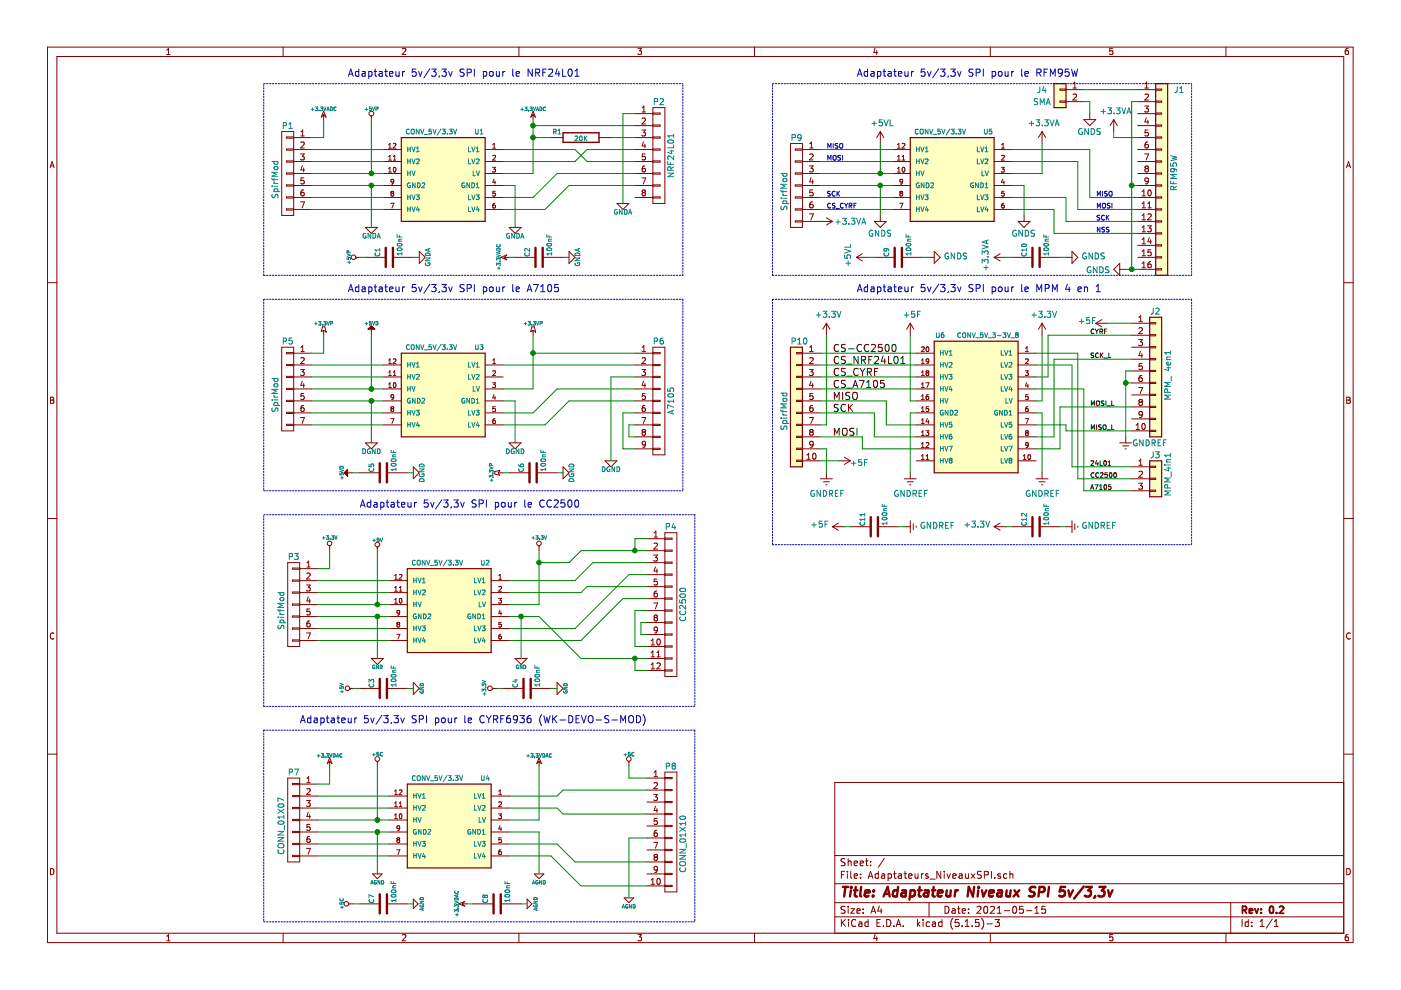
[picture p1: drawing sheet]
EESchema Schematic File Version 4
EELAYER 30 0
EELAYER END
$Descr A4 11693 8268
encoding utf-8
Sheet 1 1
Title "Adaptateur Niveaux SPI 5v/3,3v"
Date "2021-05-15"
Rev "0.2"
Comp ""
Comment1 ""
Comment2 ""
Comment3 ""
Comment4 ""
$EndDescr
Wire Wire Line
	5300 4600 5400 4600
Wire Wire Line
	4500 4700 4500 5050
Wire Wire Line
	3150 6850 3250 6850
Wire Wire Line
	3150 6950 3250 6950
Wire Wire Line
	4350 5150 4500 5150
Wire Wire Line
	5300 5500 5400 5500
Wire Wire Line
	3150 5050 3250 5050
Wire Wire Line
	3150 5150 3250 5150
Connection ~ 5300 4600
Connection ~ 4500 4700
Wire Wire Line
	4750 4700 4500 4700
Wire Wire Line
	4850 4600 4750 4700
Wire Wire Line
	4850 7400 5400 7400
Wire Wire Line
	4600 7150 4850 7400
Wire Wire Line
	4250 7150 4600 7150
Wire Wire Line
	4800 7200 5400 7200
Wire Wire Line
	4650 7050 4800 7200
Wire Wire Line
	4250 7050 4650 7050
Wire Wire Line
	4700 6800 5400 6800
Wire Wire Line
	4650 6750 4700 6800
Wire Wire Line
	4250 6750 4650 6750
Wire Wire Line
	4700 6600 5400 6600
Wire Wire Line
	4650 6650 4700 6600
Wire Wire Line
	4250 6650 4650 6650
$Comp
L Adaptateurs_NiveauxSPI-rescue:AGND-power1 #PWR040
U 1 1
P 5250 7500
F 0 "#PWR040" H 5250 7500 40  0001 C CNN
F 1 "AGND" H 5250 7430 30  0000 C CNN
F 2 "" H 5250 7500 60  0001 C CNN
F 3 "" H 5250 7500 60  0001 C CNN
	1    5250 7500
	1    0    0    -1  
$EndComp
Wire Wire Line
	5250 7000 5250 7500
Wire Wire Line
	5400 7000 5250 7000
$Comp
L Adaptateurs_NiveauxSPI-rescue:+5C-power1 #PWR039
U 1 1
P 5250 6400
F 0 "#PWR039" H 5250 6350 20  0001 C CNN
F 1 "+5C" H 5250 6500 30  0000 C CNN
F 2 "" H 5250 6400 60  0001 C CNN
F 3 "" H 5250 6400 60  0001 C CNN
	1    5250 6400
	1    0    0    -1  
$EndComp
Wire Wire Line
	5250 6500 5250 6400
Wire Wire Line
	5400 6500 5250 6500
$Comp
L Mega_2560-core-mini_full_2.1:CONN_01X10 P8
U 1 1
P 5550 7050
F 0 "P8" H 5600 7700 50  0000 C CNN
F 1 "CONN_01X10" V 5700 7050 50  0000 C CNN
F 2 "Connector_PinHeader_2.54mm:PinHeader_2x05_P2.54mm_Vertical" H 5600 6850 50  0001 C CNN
F 3 "" H 5600 6850 50  0000 C CNN
	1    5550 7050
	1    0    0    -1  
$EndComp
$Comp
L Adaptateurs_NiveauxSPI-rescue:AGND-power1 #PWR034
U 1 1
P 4400 7550
F 0 "#PWR034" H 4400 7550 40  0001 C CNN
F 1 "AGND" H 4400 7480 30  0000 C CNN
F 2 "" H 4400 7550 60  0001 C CNN
F 3 "" H 4400 7550 60  0001 C CNN
	1    4400 7550
	0    -1   -1   0   
$EndComp
$Comp
L Adaptateurs_NiveauxSPI-rescue:AGND-power1 #PWR030
U 1 1
P 3450 7550
F 0 "#PWR030" H 3450 7550 40  0001 C CNN
F 1 "AGND" H 3450 7480 30  0000 C CNN
F 2 "" H 3450 7550 60  0001 C CNN
F 3 "" H 3450 7550 60  0001 C CNN
	1    3450 7550
	0    -1   -1   0   
$EndComp
$Comp
L Adaptateurs_NiveauxSPI-rescue:AGND-power1 #PWR038
U 1 1
P 4500 7300
F 0 "#PWR038" H 4500 7300 40  0001 C CNN
F 1 "AGND" H 4500 7230 30  0000 C CNN
F 2 "" H 4500 7300 60  0001 C CNN
F 3 "" H 4500 7300 60  0001 C CNN
	1    4500 7300
	1    0    0    -1  
$EndComp
$Comp
L Adaptateurs_NiveauxSPI-rescue:AGND-power1 #PWR026
U 1 1
P 3150 7300
F 0 "#PWR026" H 3150 7300 40  0001 C CNN
F 1 "AGND" H 3150 7230 30  0000 C CNN
F 2 "" H 3150 7300 60  0001 C CNN
F 3 "" H 3150 7300 60  0001 C CNN
	1    3150 7300
	1    0    0    -1  
$EndComp
$Comp
L Adaptateurs_NiveauxSPI-rescue:+5C-power1 #PWR029
U 1 1
P 2950 7550
F 0 "#PWR029" H 2950 7500 20  0001 C CNN
F 1 "+5C" H 2950 7650 30  0000 C CNN
F 2 "" H 2950 7550 60  0001 C CNN
F 3 "" H 2950 7550 60  0001 C CNN
	1    2950 7550
	0    -1   -1   0   
$EndComp
$Comp
L Adaptateurs_NiveauxSPI-rescue:+5C-power1 #PWR025
U 1 1
P 3150 6400
F 0 "#PWR025" H 3150 6350 20  0001 C CNN
F 1 "+5C" H 3150 6500 30  0000 C CNN
F 2 "" H 3150 6400 60  0001 C CNN
F 3 "" H 3150 6400 60  0001 C CNN
	1    3150 6400
	1    0    0    -1  
$EndComp
$Comp
L Adaptateurs_NiveauxSPI-rescue:+3.3VDAC-power1 #PWR037
U 1 1
P 4500 6400
F 0 "#PWR037" H 4500 6520 20  0001 C CNN
F 1 "+3.3VDAC" H 4500 6490 30  0000 C CNN
F 2 "" H 4500 6400 60  0001 C CNN
F 3 "" H 4500 6400 60  0001 C CNN
	1    4500 6400
	1    0    0    -1  
$EndComp
$Comp
L Adaptateurs_NiveauxSPI-rescue:+3.3VDAC-power1 #PWR033
U 1 1
P 3900 7550
F 0 "#PWR033" H 3900 7670 20  0001 C CNN
F 1 "+3.3VDAC" H 3900 7640 30  0000 C CNN
F 2 "" H 3900 7550 60  0001 C CNN
F 3 "" H 3900 7550 60  0001 C CNN
	1    3900 7550
	0    -1   -1   0   
$EndComp
$Comp
L Adaptateurs_NiveauxSPI-rescue:+3.3VDAC-power1 #PWR022
U 1 1
P 2750 6400
F 0 "#PWR022" H 2750 6520 20  0001 C CNN
F 1 "+3.3VDAC" H 2750 6490 30  0000 C CNN
F 2 "" H 2750 6400 60  0001 C CNN
F 3 "" H 2750 6400 60  0001 C CNN
	1    2750 6400
	1    0    0    -1  
$EndComp
Wire Wire Line
	4500 6950 4250 6950
Wire Notes Line
	2200 6100 5800 6100
Wire Wire Line
	3400 7550 3450 7550
Wire Wire Line
	3000 7550 2950 7550
$Comp
L Adaptateurs_NiveauxSPI-rescue:C-device C7
U 1 1
P 3200 7550
F 0 "C7" H 3200 7650 40  0000 L CNN
F 1 "100nF" H 3206 7465 40  0000 L CNN
F 2 "Capacitor_SMD:C_1206_3216Metric_Pad1.42x1.75mm_HandSolder" H 3238 7400 30  0001 C CNN
F 3 "" H 3200 7550 60  0000 C CNN
	1    3200 7550
	0    -1   -1   0   
$EndComp
Wire Wire Line
	4350 7550 4400 7550
Wire Wire Line
	3950 7550 3900 7550
$Comp
L Adaptateurs_NiveauxSPI-rescue:C-device C8
U 1 1
P 4150 7550
F 0 "C8" H 4150 7650 40  0000 L CNN
F 1 "100nF" H 4156 7465 40  0000 L CNN
F 2 "Capacitor_SMD:C_1206_3216Metric_Pad1.42x1.75mm_HandSolder" H 4188 7400 30  0001 C CNN
F 3 "" H 4150 7550 60  0000 C CNN
	1    4150 7550
	0    -1   -1   0   
$EndComp
Text Notes 2500 6050 0    60   ~ 0
Adaptateur 5v/3,3v SPI pour le CYRF6936 (WK-DEVO-S-MOD)
Connection ~ 3150 6850
Wire Wire Line
	2750 6550 2650 6550
Wire Wire Line
	2750 6400 2750 6550
Connection ~ 3150 6950
Wire Wire Line
	3150 7300 3150 6950
Wire Wire Line
	3150 6400 3150 6850
Wire Wire Line
	4500 6400 4500 6850
Wire Wire Line
	4500 6950 4500 7300
Wire Wire Line
	4500 6850 4250 6850
Wire Wire Line
	3250 7150 2650 7150
Wire Wire Line
	2650 7050 3250 7050
Wire Wire Line
	2650 6950 3150 6950
Wire Wire Line
	2650 6850 3150 6850
Wire Wire Line
	2650 6750 3250 6750
Wire Wire Line
	3250 6650 2650 6650
$Comp
L Adaptateurs_NiveauxSPI-rescue:CON_5V_3-3V U4
U 1 1
P 3750 6900
F 0 "U4" H 3450 7300 40  0000 C CNN
F 1 "CONV_5V/3.3V" H 3850 7300 40  0000 C CNN
F 2 "Level_Convertissor_W10.16mm" H 3750 6900 30  0001 C CIN
F 3 "" H 3750 6900 60  0001 C CNN
	1    3750 6900
	-1   0    0    -1  
$EndComp
$Comp
L Mega_2560-core-mini_full_2.1:CONN_01X07 P7
U 1 1
P 2450 6850
F 0 "P7" H 2450 7250 50  0000 C CNN
F 1 "CONN_01X07" V 2550 6800 50  0000 C CNN
F 2 "Connector_PinHeader_2.54mm:PinHeader_1x07_P2.54mm_Vertical" H 2450 6800 50  0001 C CNN
F 3 "" H 2450 6800 50  0000 C CNN
	1    2450 6850
	-1   0    0    -1  
$EndComp
Wire Notes Line
	2200 4300 5800 4300
$Comp
L Adaptateurs_NiveauxSPI-rescue:+3.3V-power1 #PWR031
U 1 1
P 4150 5750
F 0 "#PWR031" H 4150 5710 30  0001 C CNN
F 1 "+3.3V" H 4150 5860 30  0000 C CNN
F 2 "" H 4150 5750 60  0001 C CNN
F 3 "" H 4150 5750 60  0001 C CNN
	1    4150 5750
	0    -1   -1   0   
$EndComp
$Comp
L Adaptateurs_NiveauxSPI-rescue:GND-power1 #PWR028
U 1 1
P 3450 5750
F 0 "#PWR028" H 3450 5750 30  0001 C CNN
F 1 "GND" H 3450 5680 30  0000 C CNN
F 2 "" H 3450 5750 60  0001 C CNN
F 3 "" H 3450 5750 60  0001 C CNN
	1    3450 5750
	0    -1   -1   0   
$EndComp
$Comp
L Adaptateurs_NiveauxSPI-rescue:+5V-power1 #PWR027
U 1 1
P 2950 5750
F 0 "#PWR027" H 2950 5840 20  0001 C CNN
F 1 "+5V" H 2950 5850 30  0000 C CNN
F 2 "" H 2950 5750 60  0001 C CNN
F 3 "" H 2950 5750 60  0001 C CNN
	1    2950 5750
	0    -1   -1   0   
$EndComp
Wire Wire Line
	3400 5750 3450 5750
Wire Wire Line
	3000 5750 2950 5750
$Comp
L Adaptateurs_NiveauxSPI-rescue:C-device C3
U 1 1
P 3200 5750
F 0 "C3" H 3200 5850 40  0000 L CNN
F 1 "100nF" H 3206 5665 40  0000 L CNN
F 2 "Capacitor_SMD:C_1206_3216Metric_Pad1.42x1.75mm_HandSolder" H 3238 5600 30  0001 C CNN
F 3 "" H 3200 5750 60  0000 C CNN
	1    3200 5750
	0    -1   -1   0   
$EndComp
$Comp
L Adaptateurs_NiveauxSPI-rescue:GND-power1 #PWR032
U 1 1
P 4650 5750
F 0 "#PWR032" H 4650 5750 30  0001 C CNN
F 1 "GND" H 4650 5680 30  0000 C CNN
F 2 "" H 4650 5750 60  0001 C CNN
F 3 "" H 4650 5750 60  0001 C CNN
	1    4650 5750
	0    -1   -1   0   
$EndComp
Wire Wire Line
	4600 5750 4650 5750
Wire Wire Line
	4200 5750 4150 5750
$Comp
L Adaptateurs_NiveauxSPI-rescue:C-device C4
U 1 1
P 4400 5750
F 0 "C4" H 4400 5850 40  0000 L CNN
F 1 "100nF" H 4406 5665 40  0000 L CNN
F 2 "Capacitor_SMD:C_1206_3216Metric_Pad1.42x1.75mm_HandSolder" H 4438 5600 30  0001 C CNN
F 3 "" H 4400 5750 60  0000 C CNN
	1    4400 5750
	0    -1   -1   0   
$EndComp
Text Notes 3000 4250 0    60   ~ 0
Adaptateur 5v/3,3v SPI pour le CC2500
Connection ~ 4350 5150
Connection ~ 5300 5500
Wire Wire Line
	4500 5150 4850 5500
Wire Wire Line
	4950 4700 5400 4700
Wire Wire Line
	4800 4850 4950 4700
Wire Wire Line
	4900 4900 5400 4900
Wire Wire Line
	4850 4950 4900 4900
Wire Wire Line
	5200 5000 5400 5000
Wire Wire Line
	4850 5350 5200 5000
Wire Wire Line
	4250 5350 4850 5350
Wire Wire Line
	5250 4800 5400 4800
Wire Wire Line
	4800 5250 5250 4800
Wire Wire Line
	4250 5250 4800 5250
Wire Wire Line
	4250 4950 4850 4950
Wire Wire Line
	4250 4850 4800 4850
Wire Wire Line
	5300 5600 5400 5600
Wire Wire Line
	5300 5500 5300 5600
Wire Wire Line
	4850 5500 5300 5500
Wire Wire Line
	5350 5200 5400 5200
Wire Wire Line
	5350 5300 5350 5200
Wire Wire Line
	5400 5300 5350 5300
Wire Wire Line
	5300 5400 5400 5400
Wire Wire Line
	5300 5100 5300 5400
Wire Wire Line
	5400 5100 5300 5100
Wire Wire Line
	4850 4600 5300 4600
Wire Wire Line
	5300 4500 5300 4600
Wire Wire Line
	5400 4500 5300 4500
Connection ~ 3150 5050
Wire Wire Line
	2750 4750 2650 4750
Wire Wire Line
	2750 4600 2750 4750
$Comp
L Adaptateurs_NiveauxSPI-rescue:+3.3V-power1 #PWR021
U 1 1
P 2750 4600
F 0 "#PWR021" H 2750 4560 30  0001 C CNN
F 1 "+3.3V" H 2750 4710 30  0000 C CNN
F 2 "" H 2750 4600 60  0001 C CNN
F 3 "" H 2750 4600 60  0001 C CNN
	1    2750 4600
	1    0    0    -1  
$EndComp
Connection ~ 3150 5150
Wire Wire Line
	3150 5500 3150 5150
Wire Wire Line
	3150 4600 3150 5050
Wire Wire Line
	4500 4600 4500 4700
Wire Wire Line
	4350 5150 4350 5500
Wire Wire Line
	4250 5150 4350 5150
Wire Wire Line
	4500 5050 4250 5050
Wire Wire Line
	3250 5350 2650 5350
Wire Wire Line
	2650 5250 3250 5250
Wire Wire Line
	2650 5150 3150 5150
Wire Wire Line
	2650 5050 3150 5050
Wire Wire Line
	2650 4950 3250 4950
Wire Wire Line
	3250 4850 2650 4850
$Comp
L Adaptateurs_NiveauxSPI-rescue:+5V-power1 #PWR023
U 1 1
P 3150 4600
F 0 "#PWR023" H 3150 4690 20  0001 C CNN
F 1 "+5V" H 3150 4690 30  0000 C CNN
F 2 "" H 3150 4600 60  0001 C CNN
F 3 "" H 3150 4600 60  0001 C CNN
	1    3150 4600
	1    0    0    -1  
$EndComp
$Comp
L Adaptateurs_NiveauxSPI-rescue:+3.3V-power1 #PWR036
U 1 1
P 4500 4600
F 0 "#PWR036" H 4500 4560 30  0001 C CNN
F 1 "+3.3V" H 4500 4710 30  0000 C CNN
F 2 "" H 4500 4600 60  0001 C CNN
F 3 "" H 4500 4600 60  0001 C CNN
	1    4500 4600
	1    0    0    -1  
$EndComp
$Comp
L Adaptateurs_NiveauxSPI-rescue:GND-power1 #PWR024
U 1 1
P 3150 5500
F 0 "#PWR024" H 3150 5500 30  0001 C CNN
F 1 "GND" H 3150 5430 30  0000 C CNN
F 2 "" H 3150 5500 60  0001 C CNN
F 3 "" H 3150 5500 60  0001 C CNN
	1    3150 5500
	1    0    0    -1  
$EndComp
$Comp
L Adaptateurs_NiveauxSPI-rescue:GND-power1 #PWR035
U 1 1
P 4350 5500
F 0 "#PWR035" H 4350 5500 30  0001 C CNN
F 1 "GND" H 4350 5430 30  0000 C CNN
F 2 "" H 4350 5500 60  0001 C CNN
F 3 "" H 4350 5500 60  0001 C CNN
	1    4350 5500
	1    0    0    -1  
$EndComp
$Comp
L Adaptateurs_NiveauxSPI-rescue:CON_5V_3-3V U2
U 1 1
P 3750 5100
F 0 "U2" H 3450 5500 40  0000 C CNN
F 1 "CONV_5V/3.3V" H 3850 5500 40  0000 C CNN
F 2 "Level_Convertissor_W10.16mm" H 3750 5100 30  0001 C CIN
F 3 "" H 3750 5100 60  0001 C CNN
	1    3750 5100
	-1   0    0    -1  
$EndComp
$Comp
L Mega_2560-core-mini_full_2.1:CONN_01X07 P3
U 1 1
P 2450 5050
F 0 "P3" H 2450 5450 50  0000 C CNN
F 1 "SpirfMod" V 2550 5000 50  0000 C CNN
F 2 "Connector_PinHeader_2.54mm:PinHeader_1x07_P2.54mm_Vertical" H 2450 5000 50  0001 C CNN
F 3 "" H 2450 5000 50  0000 C CNN
	1    2450 5050
	-1   0    0    -1  
$EndComp
$Comp
L Mega_2560-core-mini_full_2.1:CONN_01X12 P4
U 1 1
P 5550 5050
F 0 "P4" H 5600 5700 50  0000 C CNN
F 1 "CC2500" V 5700 5050 50  0000 C CNN
F 2 "Connector_PinHeader_2.54mm:PinHeader_2x06_P2.54mm_Vertical" H 5600 4850 50  0001 C CNN
F 3 "" H 5600 4850 50  0000 C CNN
	1    5550 5050
	1    0    0    -1  
$EndComp
$Comp
L Mega_2560-core-mini_full_2.1:CONN_01X07 P1
U 1 1
P 2400 1450
F 0 "P1" H 2400 1850 50  0000 C CNN
F 1 "SpirfMod" V 2500 1400 50  0000 C CNN
F 2 "Connector_PinHeader_2.54mm:PinHeader_1x07_P2.54mm_Vertical" H 2400 1400 50  0001 C CNN
F 3 "" H 2400 1400 50  0000 C CNN
	1    2400 1450
	-1   0    0    -1  
$EndComp
$Comp
L Mega_2560-core-mini_full_2.1:CONN_01X08 P2
U 1 1
P 5500 1300
F 0 "P2" H 5500 1750 50  0000 C CNN
F 1 "NRF24L01" V 5600 1300 50  0000 C CNN
F 2 "Connector_PinHeader_2.54mm:PinHeader_2x04_P2.54mm_Vertical" H 5500 1300 50  0001 C CNN
F 3 "" H 5500 1300 50  0000 C CNN
	1    5500 1300
	1    0    0    -1  
$EndComp
$Comp
L Adaptateurs_NiveauxSPI-rescue:R-device R1
U 1 1
P 4850 1150
F 0 "R1" V 4800 950 40  0000 C CNN
F 1 "20K" V 4857 1151 40  0000 C CNN
F 2 "Resistor_SMD:R_1206_3216Metric_Pad1.42x1.75mm_HandSolder" V 4780 1150 30  0001 C CNN
F 3 "" H 4850 1150 30  0000 C CNN
	1    4850 1150
	0    1    1    0   
$EndComp
Wire Wire Line
	3200 1250 2600 1250
Wire Wire Line
	2600 1350 3200 1350
Wire Wire Line
	2600 1450 3100 1450
Wire Wire Line
	2600 1550 3100 1550
Wire Wire Line
	2600 1650 3200 1650
Wire Wire Line
	3200 1750 2600 1750
Wire Wire Line
	4200 1250 4800 1250
Wire Wire Line
	4800 1250 4900 1350
Wire Wire Line
	4900 1350 5300 1350
Wire Wire Line
	4200 1350 4800 1350
Wire Wire Line
	4800 1350 4900 1250
Wire Wire Line
	4900 1250 5300 1250
Wire Wire Line
	4450 1450 4200 1450
Wire Wire Line
	4200 1550 4300 1550
Wire Wire Line
	4300 1550 4300 1900
Wire Wire Line
	4200 1650 4450 1650
Wire Wire Line
	4450 1650 4650 1450
Wire Wire Line
	4650 1450 5300 1450
Wire Wire Line
	4200 1750 4550 1750
Wire Wire Line
	4550 1750 4750 1550
Wire Wire Line
	4750 1550 5300 1550
Wire Wire Line
	4450 1050 5300 1050
Wire Wire Line
	5300 950  5200 950 
Wire Wire Line
	5200 950  5200 1700
Wire Wire Line
	4450 1000 4450 1050
Connection ~ 4450 1050
Wire Wire Line
	3100 1000 3100 1450
Wire Wire Line
	3100 1900 3100 1550
Connection ~ 3100 1550
Wire Wire Line
	5100 1150 5300 1150
Wire Wire Line
	4600 1150 4450 1150
Connection ~ 4450 1150
Connection ~ 3100 1450
Wire Wire Line
	2700 1000 2700 1150
Wire Wire Line
	2700 1150 2600 1150
Text Notes 2900 650  0    60   ~ 0
Adaptateur 5v/3,3v SPI pour le NRF24L01
$Comp
L Adaptateurs_NiveauxSPI-rescue:C-device C1
U 1 1
P 3250 2150
F 0 "C1" H 3250 2250 40  0000 L CNN
F 1 "100nF" H 3256 2065 40  0000 L CNN
F 2 "Capacitor_SMD:C_1206_3216Metric_Pad1.42x1.75mm_HandSolder" H 3288 2000 30  0001 C CNN
F 3 "" H 3250 2150 60  0000 C CNN
	1    3250 2150
	0    -1   -1   0   
$EndComp
Wire Wire Line
	3050 2150 3000 2150
Wire Wire Line
	3450 2150 3500 2150
Wire Notes Line
	2200 700  5700 700 
$Comp
L Adaptateurs_NiveauxSPI-rescue:+3.3VADC-power1 #PWR01
U 1 1
P 2700 1000
F 0 "#PWR01" H 2700 1120 20  0001 C CNN
F 1 "+3.3VADC" H 2700 1090 30  0000 C CNN
F 2 "" H 2700 1000 60  0001 C CNN
F 3 "" H 2700 1000 60  0001 C CNN
	1    2700 1000
	1    0    0    -1  
$EndComp
$Comp
L Adaptateurs_NiveauxSPI-rescue:+5VP-power1 #PWR03
U 1 1
P 3100 1000
F 0 "#PWR03" H 3100 1090 20  0001 C CNN
F 1 "+5VP" H 3100 1090 30  0000 C CNN
F 2 "" H 3100 1000 60  0001 C CNN
F 3 "" H 3100 1000 60  0001 C CNN
	1    3100 1000
	1    0    0    -1  
$EndComp
$Comp
L Adaptateurs_NiveauxSPI-rescue:+5VP-power1 #PWR07
U 1 1
P 3000 2150
F 0 "#PWR07" H 3000 2240 20  0001 C CNN
F 1 "+5VP" H 3000 2240 30  0000 C CNN
F 2 "" H 3000 2150 60  0001 C CNN
F 3 "" H 3000 2150 60  0001 C CNN
	1    3000 2150
	0    -1   -1   0   
$EndComp
$Comp
L Adaptateurs_NiveauxSPI-rescue:+3.3VADC-power1 #PWR017
U 1 1
P 4450 1000
F 0 "#PWR017" H 4450 1120 20  0001 C CNN
F 1 "+3.3VADC" H 4450 1090 30  0000 C CNN
F 2 "" H 4450 1000 60  0001 C CNN
F 3 "" H 4450 1000 60  0001 C CNN
	1    4450 1000
	1    0    0    -1  
$EndComp
$Comp
L Adaptateurs_NiveauxSPI-rescue:GNDA-power1 #PWR020
U 1 1
P 5200 1700
F 0 "#PWR020" H 5200 1700 40  0001 C CNN
F 1 "GNDA" H 5200 1630 40  0000 C CNN
F 2 "" H 5200 1700 60  0001 C CNN
F 3 "" H 5200 1700 60  0001 C CNN
	1    5200 1700
	1    0    0    -1  
$EndComp
$Comp
L Adaptateurs_NiveauxSPI-rescue:GNDA-power1 #PWR015
U 1 1
P 4300 1900
F 0 "#PWR015" H 4300 1900 40  0001 C CNN
F 1 "GNDA" H 4300 1830 40  0000 C CNN
F 2 "" H 4300 1900 60  0001 C CNN
F 3 "" H 4300 1900 60  0001 C CNN
	1    4300 1900
	1    0    0    -1  
$EndComp
$Comp
L Adaptateurs_NiveauxSPI-rescue:GNDA-power1 #PWR08
U 1 1
P 3500 2150
F 0 "#PWR08" H 3500 2150 40  0001 C CNN
F 1 "GNDA" H 3500 2080 40  0000 C CNN
F 2 "" H 3500 2150 60  0001 C CNN
F 3 "" H 3500 2150 60  0001 C CNN
	1    3500 2150
	0    -1   -1   0   
$EndComp
$Comp
L Adaptateurs_NiveauxSPI-rescue:GNDA-power1 #PWR04
U 1 1
P 3100 1900
F 0 "#PWR04" H 3100 1900 40  0001 C CNN
F 1 "GNDA" H 3100 1830 40  0000 C CNN
F 2 "" H 3100 1900 60  0001 C CNN
F 3 "" H 3100 1900 60  0001 C CNN
	1    3100 1900
	1    0    0    -1  
$EndComp
Wire Wire Line
	4450 1050 4450 1150
Wire Wire Line
	3100 1550 3200 1550
Wire Wire Line
	4450 1150 4450 1450
Wire Wire Line
	3100 1450 3200 1450
$Comp
L Adaptateurs_NiveauxSPI-rescue:GNDA-power1 #PWR012
U 1 1
P 4750 2150
F 0 "#PWR012" H 4750 2150 40  0001 C CNN
F 1 "GNDA" H 4750 2080 40  0000 C CNN
F 2 "" H 4750 2150 60  0001 C CNN
F 3 "" H 4750 2150 60  0001 C CNN
	1    4750 2150
	0    -1   -1   0   
$EndComp
$Comp
L Adaptateurs_NiveauxSPI-rescue:+3.3VADC-power1 #PWR011
U 1 1
P 4250 2150
F 0 "#PWR011" H 4250 2270 20  0001 C CNN
F 1 "+3.3VADC" H 4250 2240 30  0000 C CNN
F 2 "" H 4250 2150 60  0001 C CNN
F 3 "" H 4250 2150 60  0001 C CNN
	1    4250 2150
	0    -1   -1   0   
$EndComp
Wire Wire Line
	4700 2150 4750 2150
Wire Wire Line
	4300 2150 4250 2150
$Comp
L Adaptateurs_NiveauxSPI-rescue:C-device C2
U 1 1
P 4500 2150
F 0 "C2" H 4500 2250 40  0000 L CNN
F 1 "100nF" H 4506 2065 40  0000 L CNN
F 2 "Capacitor_SMD:C_1206_3216Metric_Pad1.42x1.75mm_HandSolder" H 4538 2000 30  0001 C CNN
F 3 "" H 4500 2150 60  0000 C CNN
	1    4500 2150
	0    -1   -1   0   
$EndComp
$Comp
L Adaptateurs_NiveauxSPI-rescue:CON_5V_3-3V U1
U 1 1
P 3700 1500
F 0 "U1" H 3400 1900 40  0000 C CNN
F 1 "CONV_5V/3.3V" H 3800 1900 40  0000 C CNN
F 2 "Level_Convertissor_W10.16mm" H 3700 1500 30  0001 C CIN
F 3 "" H 3700 1500 60  0001 C CNN
	1    3700 1500
	-1   0    0    -1  
$EndComp
Wire Notes Line
	2200 2300 5700 2300
Wire Notes Line
	2200 2300 2200 700 
Wire Notes Line
	5700 2300 5700 700 
$Comp
L Mega_2560-core-mini_full_2.1:CONN_01X07 P5
U 1 1
P 2400 3250
F 0 "P5" H 2400 3650 50  0000 C CNN
F 1 "SpirMod" V 2500 3200 50  0000 C CNN
F 2 "Connector_PinHeader_2.54mm:PinHeader_1x07_P2.54mm_Vertical" H 2400 3200 50  0001 C CNN
F 3 "" H 2400 3200 50  0000 C CNN
	1    2400 3250
	-1   0    0    -1  
$EndComp
$Comp
L Adaptateurs_NiveauxSPI-rescue:CON_5V_3-3V U3
U 1 1
P 3700 3300
F 0 "U3" H 3400 3700 40  0000 C CNN
F 1 "CONV_5V/3.3V" H 3800 3700 40  0000 C CNN
F 2 "Level_Convertissor_W10.16mm" H 3700 3300 30  0001 C CIN
F 3 "" H 3700 3300 60  0001 C CNN
	1    3700 3300
	-1   0    0    -1  
$EndComp
Wire Wire Line
	3200 3050 2600 3050
Wire Wire Line
	2600 3150 3200 3150
Wire Wire Line
	2600 3250 3100 3250
Wire Wire Line
	2600 3350 3100 3350
Wire Wire Line
	2600 3450 3200 3450
Wire Wire Line
	3200 3550 2600 3550
Wire Wire Line
	4450 3250 4200 3250
Wire Wire Line
	4200 3350 4300 3350
Wire Wire Line
	4300 3350 4300 3700
Wire Wire Line
	4200 3450 4450 3450
Wire Wire Line
	4200 3550 4550 3550
Wire Wire Line
	4450 2800 4450 2950
Wire Wire Line
	3100 2800 3100 3250
Wire Wire Line
	3100 3700 3100 3350
Connection ~ 3100 3350
Connection ~ 3100 3250
Wire Wire Line
	2700 2800 2700 2950
Wire Wire Line
	2700 2950 2600 2950
Text Notes 2900 2450 0    60   ~ 0
Adaptateur 5v/3,3v SPI pour le A7105
$Comp
L Adaptateurs_NiveauxSPI-rescue:C-device C6
U 1 1
P 4450 3950
F 0 "C6" H 4450 4050 40  0000 L CNN
F 1 "100nF" H 4456 3865 40  0000 L CNN
F 2 "Capacitor_SMD:C_1206_3216Metric_Pad1.42x1.75mm_HandSolder" H 4488 3800 30  0001 C CNN
F 3 "" H 4450 3950 60  0000 C CNN
	1    4450 3950
	0    -1   -1   0   
$EndComp
Wire Wire Line
	4250 3950 4200 3950
Wire Wire Line
	4650 3950 4700 3950
$Comp
L Adaptateurs_NiveauxSPI-rescue:C-device C5
U 1 1
P 3200 3950
F 0 "C5" H 3200 4050 40  0000 L CNN
F 1 "100nF" H 3206 3865 40  0000 L CNN
F 2 "Capacitor_SMD:C_1206_3216Metric_Pad1.42x1.75mm_HandSolder" H 3238 3800 30  0001 C CNN
F 3 "" H 3200 3950 60  0000 C CNN
	1    3200 3950
	0    -1   -1   0   
$EndComp
Wire Wire Line
	3000 3950 2950 3950
Wire Wire Line
	3400 3950 3450 3950
Wire Notes Line
	2200 2500 5700 2500
$Comp
L Adaptateurs_NiveauxSPI-rescue:+3.3VP-power1 #PWR02
U 1 1
P 2700 2800
F 0 "#PWR02" H 2750 2830 20  0001 C CNN
F 1 "+3.3VP" H 2700 2900 30  0000 C CNN
F 2 "" H 2700 2800 60  0001 C CNN
F 3 "" H 2700 2800 60  0001 C CNN
	1    2700 2800
	1    0    0    -1  
$EndComp
$Comp
L Adaptateurs_NiveauxSPI-rescue:+3.3VP-power1 #PWR013
U 1 1
P 4200 3950
F 0 "#PWR013" H 4250 3980 20  0001 C CNN
F 1 "+3.3VP" H 4200 4050 30  0000 C CNN
F 2 "" H 4200 3950 60  0001 C CNN
F 3 "" H 4200 3950 60  0001 C CNN
	1    4200 3950
	0    -1   -1   0   
$EndComp
$Comp
L Adaptateurs_NiveauxSPI-rescue:+3.3VP-power1 #PWR018
U 1 1
P 4450 2800
F 0 "#PWR018" H 4500 2830 20  0001 C CNN
F 1 "+3.3VP" H 4450 2900 30  0000 C CNN
F 2 "" H 4450 2800 60  0001 C CNN
F 3 "" H 4450 2800 60  0001 C CNN
	1    4450 2800
	1    0    0    -1  
$EndComp
$Comp
L Adaptateurs_NiveauxSPI-rescue:+5VD-power1 #PWR05
U 1 1
P 3100 2800
F 0 "#PWR05" H 3100 2750 20  0001 C CNN
F 1 "+5VD" H 3100 2900 30  0000 C CNN
F 2 "" H 3100 2800 60  0001 C CNN
F 3 "" H 3100 2800 60  0001 C CNN
	1    3100 2800
	1    0    0    -1  
$EndComp
$Comp
L Adaptateurs_NiveauxSPI-rescue:+5VD-power1 #PWR09
U 1 1
P 2950 3950
F 0 "#PWR09" H 2950 3900 20  0001 C CNN
F 1 "+5VD" H 2950 4050 30  0000 C CNN
F 2 "" H 2950 3950 60  0001 C CNN
F 3 "" H 2950 3950 60  0001 C CNN
	1    2950 3950
	0    -1   -1   0   
$EndComp
$Comp
L Adaptateurs_NiveauxSPI-rescue:DGND-power1 #PWR06
U 1 1
P 3100 3700
F 0 "#PWR06" H 3100 3700 40  0001 C CNN
F 1 "DGND" H 3100 3630 40  0000 C CNN
F 2 "" H 3100 3700 60  0001 C CNN
F 3 "" H 3100 3700 60  0001 C CNN
	1    3100 3700
	1    0    0    -1  
$EndComp
$Comp
L Adaptateurs_NiveauxSPI-rescue:DGND-power1 #PWR010
U 1 1
P 3450 3950
F 0 "#PWR010" H 3450 3950 40  0001 C CNN
F 1 "DGND" H 3450 3880 40  0000 C CNN
F 2 "" H 3450 3950 60  0001 C CNN
F 3 "" H 3450 3950 60  0001 C CNN
	1    3450 3950
	0    -1   -1   0   
$EndComp
$Comp
L Adaptateurs_NiveauxSPI-rescue:DGND-power1 #PWR014
U 1 1
P 4700 3950
F 0 "#PWR014" H 4700 3950 40  0001 C CNN
F 1 "DGND" H 4700 3880 40  0000 C CNN
F 2 "" H 4700 3950 60  0001 C CNN
F 3 "" H 4700 3950 60  0001 C CNN
	1    4700 3950
	0    -1   -1   0   
$EndComp
$Comp
L Adaptateurs_NiveauxSPI-rescue:DGND-power1 #PWR016
U 1 1
P 4300 3700
F 0 "#PWR016" H 4300 3700 40  0001 C CNN
F 1 "DGND" H 4300 3630 40  0000 C CNN
F 2 "" H 4300 3700 60  0001 C CNN
F 3 "" H 4300 3700 60  0001 C CNN
	1    4300 3700
	1    0    0    -1  
$EndComp
$Comp
L Adaptateurs_NiveauxSPI-rescue:DGND-power1 #PWR019
U 1 1
P 5100 3850
F 0 "#PWR019" H 5100 3850 40  0001 C CNN
F 1 "DGND" H 5100 3780 40  0000 C CNN
F 2 "" H 5100 3850 60  0001 C CNN
F 3 "" H 5100 3850 60  0001 C CNN
	1    5100 3850
	1    0    0    -1  
$EndComp
$Comp
L Mega_2560-core-mini_full_2.1:CONN_01X09 P6
U 1 1
P 5500 3350
F 0 "P6" H 5500 3850 50  0000 C CNN
F 1 "A7105" V 5600 3350 50  0000 C CNN
F 2 "Conv_SPI:Pin_Header_Straight_1x09_Pitch2mm" H 5500 3350 50  0001 C CNN
F 3 "" H 5500 3350 50  0000 C CNN
	1    5500 3350
	1    0    0    -1  
$EndComp
Wire Wire Line
	5300 2950 4450 2950
Connection ~ 4450 2950
Wire Wire Line
	4200 3050 5300 3050
Wire Wire Line
	4450 3450 4650 3250
Wire Wire Line
	4650 3250 5300 3250
Wire Wire Line
	4550 3550 4750 3350
Wire Wire Line
	4750 3350 5300 3350
Wire Wire Line
	5100 3850 5100 3150
Wire Wire Line
	5100 3150 5300 3150
Wire Wire Line
	5300 3550 5250 3550
Wire Wire Line
	5250 3550 5250 3650
Wire Wire Line
	5250 3650 5300 3650
Wire Wire Line
	5300 3750 5200 3750
Wire Wire Line
	5200 3750 5200 3450
Wire Wire Line
	5200 3450 5300 3450
Wire Wire Line
	3100 3350 3200 3350
Wire Wire Line
	3100 3250 3200 3250
Wire Wire Line
	4450 2950 4450 3250
Wire Notes Line
	2200 4100 5700 4100
Wire Notes Line
	2200 2500 2200 4100
Wire Notes Line
	5700 2500 5700 4100
Wire Notes Line
	2200 5900 5800 5900
Wire Notes Line
	5800 4300 5800 5900
Wire Notes Line
	2200 5900 2200 4300
Wire Notes Line
	2200 7700 5800 7700
Wire Notes Line
	5800 6100 5800 7700
Wire Notes Line
	2200 6100 2200 7700
$Comp
L Mega_2560-core-mini_full_2.1:CONN_01X07 P9
U 1 1
P 6650 1550
F 0 "P9" H 6650 1950 50  0000 C CNN
F 1 "SpirfMod" V 6750 1500 50  0000 C CNN
F 2 "Connector_PinHeader_2.54mm:PinHeader_1x07_P2.54mm_Vertical" H 6650 1500 50  0001 C CNN
F 3 "" H 6650 1500 50  0000 C CNN
	1    6650 1550
	-1   0    0    -1  
$EndComp
Wire Wire Line
	7450 1250 6850 1250
Wire Wire Line
	6850 1350 7450 1350
Wire Wire Line
	6850 1450 7350 1450
Wire Wire Line
	6850 1550 7350 1550
Wire Wire Line
	6850 1650 7450 1650
Wire Wire Line
	7450 1750 6850 1750
Wire Wire Line
	8700 1450 8450 1450
Wire Wire Line
	8450 1550 8550 1550
Wire Wire Line
	8550 1550 8550 1800
Wire Wire Line
	7350 1200 7350 1450
Wire Wire Line
	7350 1800 7350 1550
Connection ~ 7350 1550
Connection ~ 7350 1450
Text Notes 7150 650  0    60   ~ 0
Adaptateur 5v/3,3v SPI pour le RFM95W
$Comp
L Adaptateurs_NiveauxSPI-rescue:C-device C9
U 1 1
P 7500 2150
F 0 "C9" H 7500 2250 40  0000 L CNN
F 1 "100nF" H 7506 2065 40  0000 L CNN
F 2 "Capacitor_SMD:C_1206_3216Metric_Pad1.42x1.75mm_HandSolder" H 7538 2000 30  0001 C CNN
F 3 "" H 7500 2150 60  0000 C CNN
	1    7500 2150
	0    -1   -1   0   
$EndComp
Wire Wire Line
	7300 2150 7250 2150
Wire Wire Line
	7700 2150 7750 2150
Wire Notes Line
	6450 700  9950 700 
Wire Wire Line
	7350 1550 7450 1550
Wire Wire Line
	7350 1450 7450 1450
Wire Wire Line
	8850 2150 8900 2150
Wire Wire Line
	8450 2150 8400 2150
$Comp
L Adaptateurs_NiveauxSPI-rescue:C-device C10
U 1 1
P 8650 2150
F 0 "C10" H 8650 2250 40  0000 L CNN
F 1 "100nF" H 8656 2065 40  0000 L CNN
F 2 "Capacitor_SMD:C_1206_3216Metric_Pad1.42x1.75mm_HandSolder" H 8688 2000 30  0001 C CNN
F 3 "" H 8650 2150 60  0000 C CNN
	1    8650 2150
	0    -1   -1   0   
$EndComp
$Comp
L Adaptateurs_NiveauxSPI-rescue:CON_5V_3-3V U5
U 1 1
P 7950 1500
F 0 "U5" H 7650 1900 40  0000 C CNN
F 1 "CONV_5V/3.3V" H 8050 1900 40  0000 C CNN
F 2 "Conv_SPI:Level_Convertissor_SMD" H 7950 1500 30  0001 C CIN
F 3 "" H 7950 1500 60  0001 C CNN
	1    7950 1500
	-1   0    0    -1  
$EndComp
Wire Notes Line
	6450 2300 9950 2300
Wire Notes Line
	6450 2300 6450 700 
Wire Notes Line
	9950 2300 9950 700 
$Comp
L power:+5VL #PWR0109
U 1 1
P 7350 1200
F 0 "#PWR0109" H 7350 1050 50  0001 C CNN
F 1 "+5VL" H 7365 1373 50  0000 C CNN
F 2 "" H 7350 1200 50  0001 C CNN
F 3 "" H 7350 1200 50  0001 C CNN
	1    7350 1200
	1    0    0    -1  
$EndComp
$Comp
L power:+3.3VA #PWR0110
U 1 1
P 8700 1200
F 0 "#PWR0110" H 8700 1050 50  0001 C CNN
F 1 "+3.3VA" H 8715 1373 50  0000 C CNN
F 2 "" H 8700 1200 50  0001 C CNN
F 3 "" H 8700 1200 50  0001 C CNN
	1    8700 1200
	1    0    0    -1  
$EndComp
$Comp
L power:GNDS #PWR0103
U 1 1
P 7750 2150
F 0 "#PWR0103" H 7750 1900 50  0001 C CNN
F 1 "GNDS" V 7755 2022 50  0000 R CNN
F 2 "" H 7750 2150 50  0001 C CNN
F 3 "" H 7750 2150 50  0001 C CNN
	1    7750 2150
	0    -1   -1   0   
$EndComp
$Comp
L power:GNDS #PWR0105
U 1 1
P 8900 2150
F 0 "#PWR0105" H 8900 1900 50  0001 C CNN
F 1 "GNDS" V 8905 2022 50  0000 R CNN
F 2 "" H 8900 2150 50  0001 C CNN
F 3 "" H 8900 2150 50  0001 C CNN
	1    8900 2150
	0    -1   -1   0   
$EndComp
$Comp
L power:GNDS #PWR0104
U 1 1
P 8550 1800
F 0 "#PWR0104" H 8550 1550 50  0001 C CNN
F 1 "GNDS" H 8650 1650 50  0000 R CNN
F 2 "" H 8550 1800 50  0001 C CNN
F 3 "" H 8550 1800 50  0001 C CNN
	1    8550 1800
	1    0    0    -1  
$EndComp
$Comp
L power:GNDS #PWR0106
U 1 1
P 7350 1800
F 0 "#PWR0106" H 7350 1550 50  0001 C CNN
F 1 "GNDS" H 7450 1650 50  0000 R CNN
F 2 "" H 7350 1800 50  0001 C CNN
F 3 "" H 7350 1800 50  0001 C CNN
	1    7350 1800
	1    0    0    -1  
$EndComp
$Comp
L power:+5VL #PWR0102
U 1 1
P 7250 2150
F 0 "#PWR0102" H 7250 2000 50  0001 C CNN
F 1 "+5VL" H 7265 2323 50  0000 C CNN
F 2 "" H 7250 2150 50  0001 C CNN
F 3 "" H 7250 2150 50  0001 C CNN
	1    7250 2150
	0    -1   -1   0   
$EndComp
$Comp
L power:+3.3VA #PWR0107
U 1 1
P 8400 2150
F 0 "#PWR0107" H 8400 2000 50  0001 C CNN
F 1 "+3.3VA" H 8415 2323 50  0000 C CNN
F 2 "" H 8400 2150 50  0001 C CNN
F 3 "" H 8400 2150 50  0001 C CNN
	1    8400 2150
	0    -1   -1   0   
$EndComp
$Comp
L power:+3.3VA #PWR0101
U 1 1
P 6850 1850
F 0 "#PWR0101" H 6850 1700 50  0001 C CNN
F 1 "+3.3VA" V 6850 2100 50  0000 C CNN
F 2 "" H 6850 1850 50  0001 C CNN
F 3 "" H 6850 1850 50  0001 C CNN
	1    6850 1850
	0    1    1    0   
$EndComp
Text Notes 7150 2450 0    60   ~ 0
Adaptateur 5v/3,3v SPI pour le MPM 4 en 1
$Comp
L Adaptateurs_NiveauxSPI-rescue:C-device C11
U 1 1
P 7300 4400
F 0 "C11" H 7300 4500 40  0000 L CNN
F 1 "100nF" H 7306 4315 40  0000 L CNN
F 2 "Capacitor_SMD:C_1206_3216Metric_Pad1.42x1.75mm_HandSolder" H 7338 4250 30  0001 C CNN
F 3 "" H 7300 4400 60  0000 C CNN
	1    7300 4400
	0    -1   -1   0   
$EndComp
Wire Wire Line
	7100 4400 7050 4400
Wire Wire Line
	7500 4400 7550 4400
Wire Notes Line
	6450 2500 9950 2500
Wire Wire Line
	8850 4400 8900 4400
Wire Wire Line
	8450 4400 8400 4400
$Comp
L Adaptateurs_NiveauxSPI-rescue:C-device C12
U 1 1
P 8650 4400
F 0 "C12" H 8650 4500 40  0000 L CNN
F 1 "100nF" H 8656 4315 40  0000 L CNN
F 2 "Capacitor_SMD:C_1206_3216Metric_Pad1.42x1.75mm_HandSolder" H 8688 4250 30  0001 C CNN
F 3 "" H 8650 4400 60  0000 C CNN
	1    8650 4400
	0    -1   -1   0   
$EndComp
$Comp
L power:+5F #PWR0114
U 1 1
P 7600 2800
F 0 "#PWR0114" H 7600 2650 50  0001 C CNN
F 1 "+5F" H 7615 2973 50  0000 C CNN
F 2 "" H 7600 2800 50  0001 C CNN
F 3 "" H 7600 2800 50  0001 C CNN
	1    7600 2800
	1    0    0    -1  
$EndComp
$Comp
L power:+5F #PWR0115
U 1 1
P 7050 4400
F 0 "#PWR0115" H 7050 4250 50  0001 C CNN
F 1 "+5F" V 7065 4528 50  0000 L CNN
F 2 "" H 7050 4400 50  0001 C CNN
F 3 "" H 7050 4400 50  0001 C CNN
	1    7050 4400
	0    -1   -1   0   
$EndComp
$Comp
L power:+3.3V #PWR0116
U 1 1
P 6900 2800
F 0 "#PWR0116" H 6900 2650 50  0001 C CNN
F 1 "+3.3V" H 6915 2973 50  0000 C CNN
F 2 "" H 6900 2800 50  0001 C CNN
F 3 "" H 6900 2800 50  0001 C CNN
	1    6900 2800
	1    0    0    -1  
$EndComp
$Comp
L power:+3.3V #PWR0117
U 1 1
P 8700 2800
F 0 "#PWR0117" H 8700 2650 50  0001 C CNN
F 1 "+3.3V" H 8715 2973 50  0000 C CNN
F 2 "" H 8700 2800 50  0001 C CNN
F 3 "" H 8700 2800 50  0001 C CNN
	1    8700 2800
	1    0    0    -1  
$EndComp
$Comp
L power:+3.3V #PWR0118
U 1 1
P 8400 4400
F 0 "#PWR0118" H 8400 4250 50  0001 C CNN
F 1 "+3.3V" V 8415 4528 50  0000 L CNN
F 2 "" H 8400 4400 50  0001 C CNN
F 3 "" H 8400 4400 50  0001 C CNN
	1    8400 4400
	0    -1   -1   0   
$EndComp
$Comp
L power:GNDREF #PWR0111
U 1 1
P 6900 3950
F 0 "#PWR0111" H 6900 3700 50  0001 C CNN
F 1 "GNDREF" H 6905 3777 50  0000 C CNN
F 2 "" H 6900 3950 50  0001 C CNN
F 3 "" H 6900 3950 50  0001 C CNN
	1    6900 3950
	1    0    0    -1  
$EndComp
$Comp
L power:GNDREF #PWR0112
U 1 1
P 8900 4400
F 0 "#PWR0112" H 8900 4150 50  0001 C CNN
F 1 "GNDREF" V 8905 4272 50  0000 R CNN
F 2 "" H 8900 4400 50  0001 C CNN
F 3 "" H 8900 4400 50  0001 C CNN
	1    8900 4400
	0    -1   -1   0   
$EndComp
$Comp
L power:GNDREF #PWR0113
U 1 1
P 7550 4400
F 0 "#PWR0113" H 7550 4150 50  0001 C CNN
F 1 "GNDREF" V 7555 4272 50  0000 R CNN
F 2 "" H 7550 4400 50  0001 C CNN
F 3 "" H 7550 4400 50  0001 C CNN
	1    7550 4400
	0    -1   -1   0   
$EndComp
$Comp
L Connector_Generic:Conn_01x03 J3
U 1 1
P 9650 4000
F 0 "J3" H 9600 4200 50  0000 L CNN
F 1 "MPM_4in1" V 9750 3850 50  0000 L CNN
F 2 "Connector_PinHeader_2.54mm:PinHeader_1x03_P2.54mm_Vertical" H 9650 4000 50  0001 C CNN
F 3 "~" H 9650 4000 50  0001 C CNN
	1    9650 4000
	1    0    0    -1  
$EndComp
$Comp
L Adaptateurs_NiveauxSPI-rescue:CONV_5V_3-3V_8 U6
U 1 1
P 8150 3200
F 0 "U6" H 8450 3600 40  0000 C CNN
F 1 "CONV_5V_3-3V_8" H 8050 3600 40  0000 C CNN
F 2 "Conv_SPI:Level_Convertissor_8_W10.16mm" H 8150 3610 30  0001 C CIN
F 3 "" H 8150 3200 60  0001 C CNN
	1    8150 3200
	-1   0    0    -1  
$EndComp
Text Label 6950 2950 0    60   ~ 0
CS-CC2500
Text Label 6950 3050 0    60   ~ 0
CS_NRF24L01
Text Label 6950 3150 0    60   ~ 0
CS_CYRF
Text Label 6950 3250 0    60   ~ 0
CS_A7105
Wire Wire Line
	7400 3350 7400 3550
Wire Wire Line
	7400 3550 7650 3550
Text Label 6950 3350 0    60   ~ 0
MISO
Wire Wire Line
	7300 3450 7300 3650
Wire Wire Line
	7300 3650 7650 3650
Text Label 6950 3450 0    60   ~ 0
SCK
Wire Wire Line
	6850 3450 7300 3450
Wire Wire Line
	6850 3350 7400 3350
Wire Wire Line
	6850 3250 7650 3250
Wire Wire Line
	6850 3150 7650 3150
Wire Wire Line
	6850 3050 7650 3050
Wire Wire Line
	6850 2950 7650 2950
Wire Wire Line
	6850 3550 6900 3550
Wire Wire Line
	6900 3550 6900 2800
Wire Wire Line
	6850 3650 7200 3650
Wire Wire Line
	7200 3650 7200 3750
Wire Wire Line
	7200 3750 7650 3750
Text Label 6950 3650 0    60   ~ 0
MOSI
Wire Wire Line
	6850 3750 6900 3750
Wire Wire Line
	6900 3750 6900 3950
Wire Wire Line
	7650 3350 7600 3350
Wire Wire Line
	7600 3350 7600 2800
Wire Wire Line
	7650 3450 7600 3450
Wire Wire Line
	7600 3450 7600 3950
$Comp
L power:GNDREF #PWR0119
U 1 1
P 7600 3950
F 0 "#PWR0119" H 7600 3700 50  0001 C CNN
F 1 "GNDREF" H 7605 3777 50  0000 C CNN
F 2 "" H 7600 3950 50  0001 C CNN
F 3 "" H 7600 3950 50  0001 C CNN
	1    7600 3950
	1    0    0    -1  
$EndComp
Wire Wire Line
	8650 3350 8700 3350
Wire Wire Line
	8700 3350 8700 2800
Wire Wire Line
	8650 3450 8700 3450
Wire Wire Line
	8700 3450 8700 3950
$Comp
L power:GNDREF #PWR0120
U 1 1
P 8700 3950
F 0 "#PWR0120" H 8700 3700 50  0001 C CNN
F 1 "GNDREF" H 8705 3777 50  0000 C CNN
F 2 "" H 8700 3950 50  0001 C CNN
F 3 "" H 8700 3950 50  0001 C CNN
	1    8700 3950
	1    0    0    -1  
$EndComp
$Comp
L power:+5F #PWR0121
U 1 1
P 9250 2700
F 0 "#PWR0121" H 9250 2550 50  0001 C CNN
F 1 "+5F" V 9265 2873 50  0000 C CNN
F 2 "" H 9250 2700 50  0001 C CNN
F 3 "" H 9250 2700 50  0001 C CNN
	1    9250 2700
	0    -1   -1   0   
$EndComp
Wire Wire Line
	8650 3150 8750 3150
Wire Wire Line
	8750 3150 8750 2800
Wire Wire Line
	8650 3650 8800 3650
Wire Wire Line
	8800 3650 8800 3000
Wire Wire Line
	9400 3100 9400 3200
$Comp
L power:GNDREF #PWR0122
U 1 1
P 9400 3650
F 0 "#PWR0122" H 9400 3400 50  0001 C CNN
F 1 "GNDREF" H 9600 3600 50  0000 C CNN
F 2 "" H 9400 3650 50  0001 C CNN
F 3 "" H 9400 3650 50  0001 C CNN
	1    9400 3650
	1    0    0    -1  
$EndComp
Connection ~ 9400 3200
Wire Wire Line
	9400 3200 9400 3650
Wire Wire Line
	8850 3400 8850 3750
Wire Wire Line
	8850 3750 8650 3750
Wire Wire Line
	8650 3550 8900 3550
Wire Wire Line
	8900 3600 8900 3550
Wire Wire Line
	9450 3900 8950 3900
Wire Wire Line
	8950 3900 8950 3050
Wire Wire Line
	8950 3050 8650 3050
Wire Wire Line
	9450 4000 9000 4000
Wire Wire Line
	9000 4000 9000 2950
Wire Wire Line
	9000 2950 8650 2950
Wire Wire Line
	9450 4100 9050 4100
Wire Wire Line
	9050 4100 9050 3250
Wire Wire Line
	9050 3250 8650 3250
$Comp
L Connector_Generic:Conn_01x10 P10
U 1 1
P 6650 3350
F 0 "P10" H 6550 3850 50  0000 L CNN
F 1 "SpirfMod" V 6750 3100 50  0000 L CNN
F 2 "Connector_PinHeader_2.54mm:PinHeader_2x05_P2.54mm_Vertical" H 6650 3350 50  0001 C CNN
F 3 "~" H 6650 3350 50  0001 C CNN
	1    6650 3350
	-1   0    0    -1  
$EndComp
$Comp
L power:+5F #PWR0108
U 1 1
P 7000 3850
F 0 "#PWR0108" H 7000 3700 50  0001 C CNN
F 1 "+5F" V 7015 4023 50  0000 C CNN
F 2 "" H 7000 3850 50  0001 C CNN
F 3 "" H 7000 3850 50  0001 C CNN
	1    7000 3850
	0    1    1    0   
$EndComp
Wire Wire Line
	7000 3850 6850 3850
Wire Notes Line
	6450 4550 9950 4550
Wire Notes Line
	9950 2500 9950 4550
Wire Notes Line
	6450 2500 6450 4550
Text Label 9100 2800 0    39   ~ 0
CYRF
Text Label 9100 3900 0    39   ~ 0
24L01
Text Label 9100 4000 0    39   ~ 0
CC2500
Wire Wire Line
	9450 3400 8850 3400
Wire Wire Line
	9450 3200 9400 3200
Wire Wire Line
	9450 3100 9400 3100
Wire Wire Line
	8800 3000 9450 3000
Wire Wire Line
	8750 2800 9450 2800
Wire Wire Line
	8900 3600 9450 3600
Wire Wire Line
	9250 2700 9450 2700
$Comp
L Connector_Generic:Conn_01x10 J2
U 1 1
P 9650 3100
F 0 "J2" H 9600 3600 50  0000 L CNN
F 1 "MPM_ 4en1" V 9750 2850 50  0000 L CNN
F 2 "Connector_PinHeader_2.00mm:PinHeader_2x05_P2.00mm_Vertical" H 9650 3100 50  0001 C CNN
F 3 "~" H 9650 3100 50  0001 C CNN
	1    9650 3100
	1    0    0    -1  
$EndComp
Text Label 9100 4100 0    39   ~ 0
A7105
Text Label 9100 3400 0    39   ~ 0
MOSI_L
Text Label 9100 3600 0    39   ~ 0
MISO_L
Text Label 9100 3000 0    39   ~ 0
SCK_L
$Comp
L Connector_Generic:Conn_01x16 J1
U 1 1
P 9700 1450
F 0 "J1" H 9800 2150 50  0000 L CNN
F 1 "RFM95W" V 9800 1300 50  0000 L CNN
F 2 "Conv_SPI:RFM95W" H 9700 1450 50  0001 C CNN
F 3 "~" H 9700 1450 50  0001 C CNN
	1    9700 1450
	1    0    0    -1  
$EndComp
Wire Wire Line
	9500 2250 9450 2250
$Comp
L power:GNDS #PWR0123
U 1 1
P 9400 2250
F 0 "#PWR0123" H 9400 2000 50  0001 C CNN
F 1 "GNDS" V 9405 2122 50  0000 R CNN
F 2 "" H 9400 2250 50  0001 C CNN
F 3 "" H 9400 2250 50  0001 C CNN
	1    9400 2250
	0    1    1    0   
$EndComp
Wire Wire Line
	8700 1200 8700 1450
Wire Wire Line
	9450 2250 9450 1550
Wire Wire Line
	9450 850  9500 850 
Connection ~ 9450 2250
Wire Wire Line
	9450 2250 9400 2250
Wire Wire Line
	9500 1550 9450 1550
Connection ~ 9450 1550
Wire Wire Line
	9450 1550 9450 850 
Wire Wire Line
	8800 1950 8800 1750
Wire Wire Line
	8800 1750 8450 1750
Wire Wire Line
	8800 1950 9500 1950
Wire Wire Line
	8900 1850 8900 1650
Wire Wire Line
	8900 1650 8450 1650
Wire Wire Line
	8900 1850 9500 1850
Wire Wire Line
	9000 1750 9000 1350
Wire Wire Line
	9000 1350 8450 1350
Wire Wire Line
	9000 1750 9500 1750
Wire Wire Line
	9100 1650 9100 1250
Wire Wire Line
	9100 1250 8450 1250
Wire Wire Line
	9100 1650 9500 1650
Wire Wire Line
	9500 1150 9300 1150
Wire Wire Line
	9300 1150 9300 1100
$Comp
L power:+3.3VA #PWR0124
U 1 1
P 9300 1100
F 0 "#PWR0124" H 9300 950 50  0001 C CNN
F 1 "+3.3VA" H 9315 1273 50  0000 C CNN
F 2 "" H 9300 1100 50  0001 C CNN
F 3 "" H 9300 1100 50  0001 C CNN
	1    9300 1100
	1    0    0    -1  
$EndComp
Text Notes 9150 1950 0    39   ~ 0
NSS
Text Notes 9150 1850 0    39   ~ 0
SCK
Text Notes 9150 1750 0    39   ~ 0
MOSI
Text Notes 9150 1650 0    39   ~ 0
MISO
Text Notes 6900 1750 0    39   ~ 0
CS_CYRF
Text Notes 6900 1650 0    39   ~ 0
SCK
Text Notes 6900 1350 0    39   ~ 0
MOSI
Text Notes 6900 1250 0    39   ~ 0
MISO
$Comp
L Connector_Generic:Conn_01x02 J4
U 1 1
P 8850 750
F 0 "J4" H 9000 750 50  0000 C CNN
F 1 "SMA" H 9000 650 50  0000 C CNN
F 2 "Conv_SPI:SMA_Amphenol_132289_EdgeMount" H 8850 750 50  0001 C CNN
F 3 "~" H 8850 750 50  0001 C CNN
	1    8850 750 
	-1   0    0    -1  
$EndComp
$Comp
L power:GNDS #PWR0125
U 1 1
P 9100 950
F 0 "#PWR0125" H 9100 700 50  0001 C CNN
F 1 "GNDS" H 9200 800 50  0000 R CNN
F 2 "" H 9100 950 50  0001 C CNN
F 3 "" H 9100 950 50  0001 C CNN
	1    9100 950 
	1    0    0    -1  
$EndComp
Wire Wire Line
	9500 750  9050 750 
Wire Wire Line
	9050 850  9100 850 
Wire Wire Line
	9100 850  9100 950 
$EndSCHEMATC
